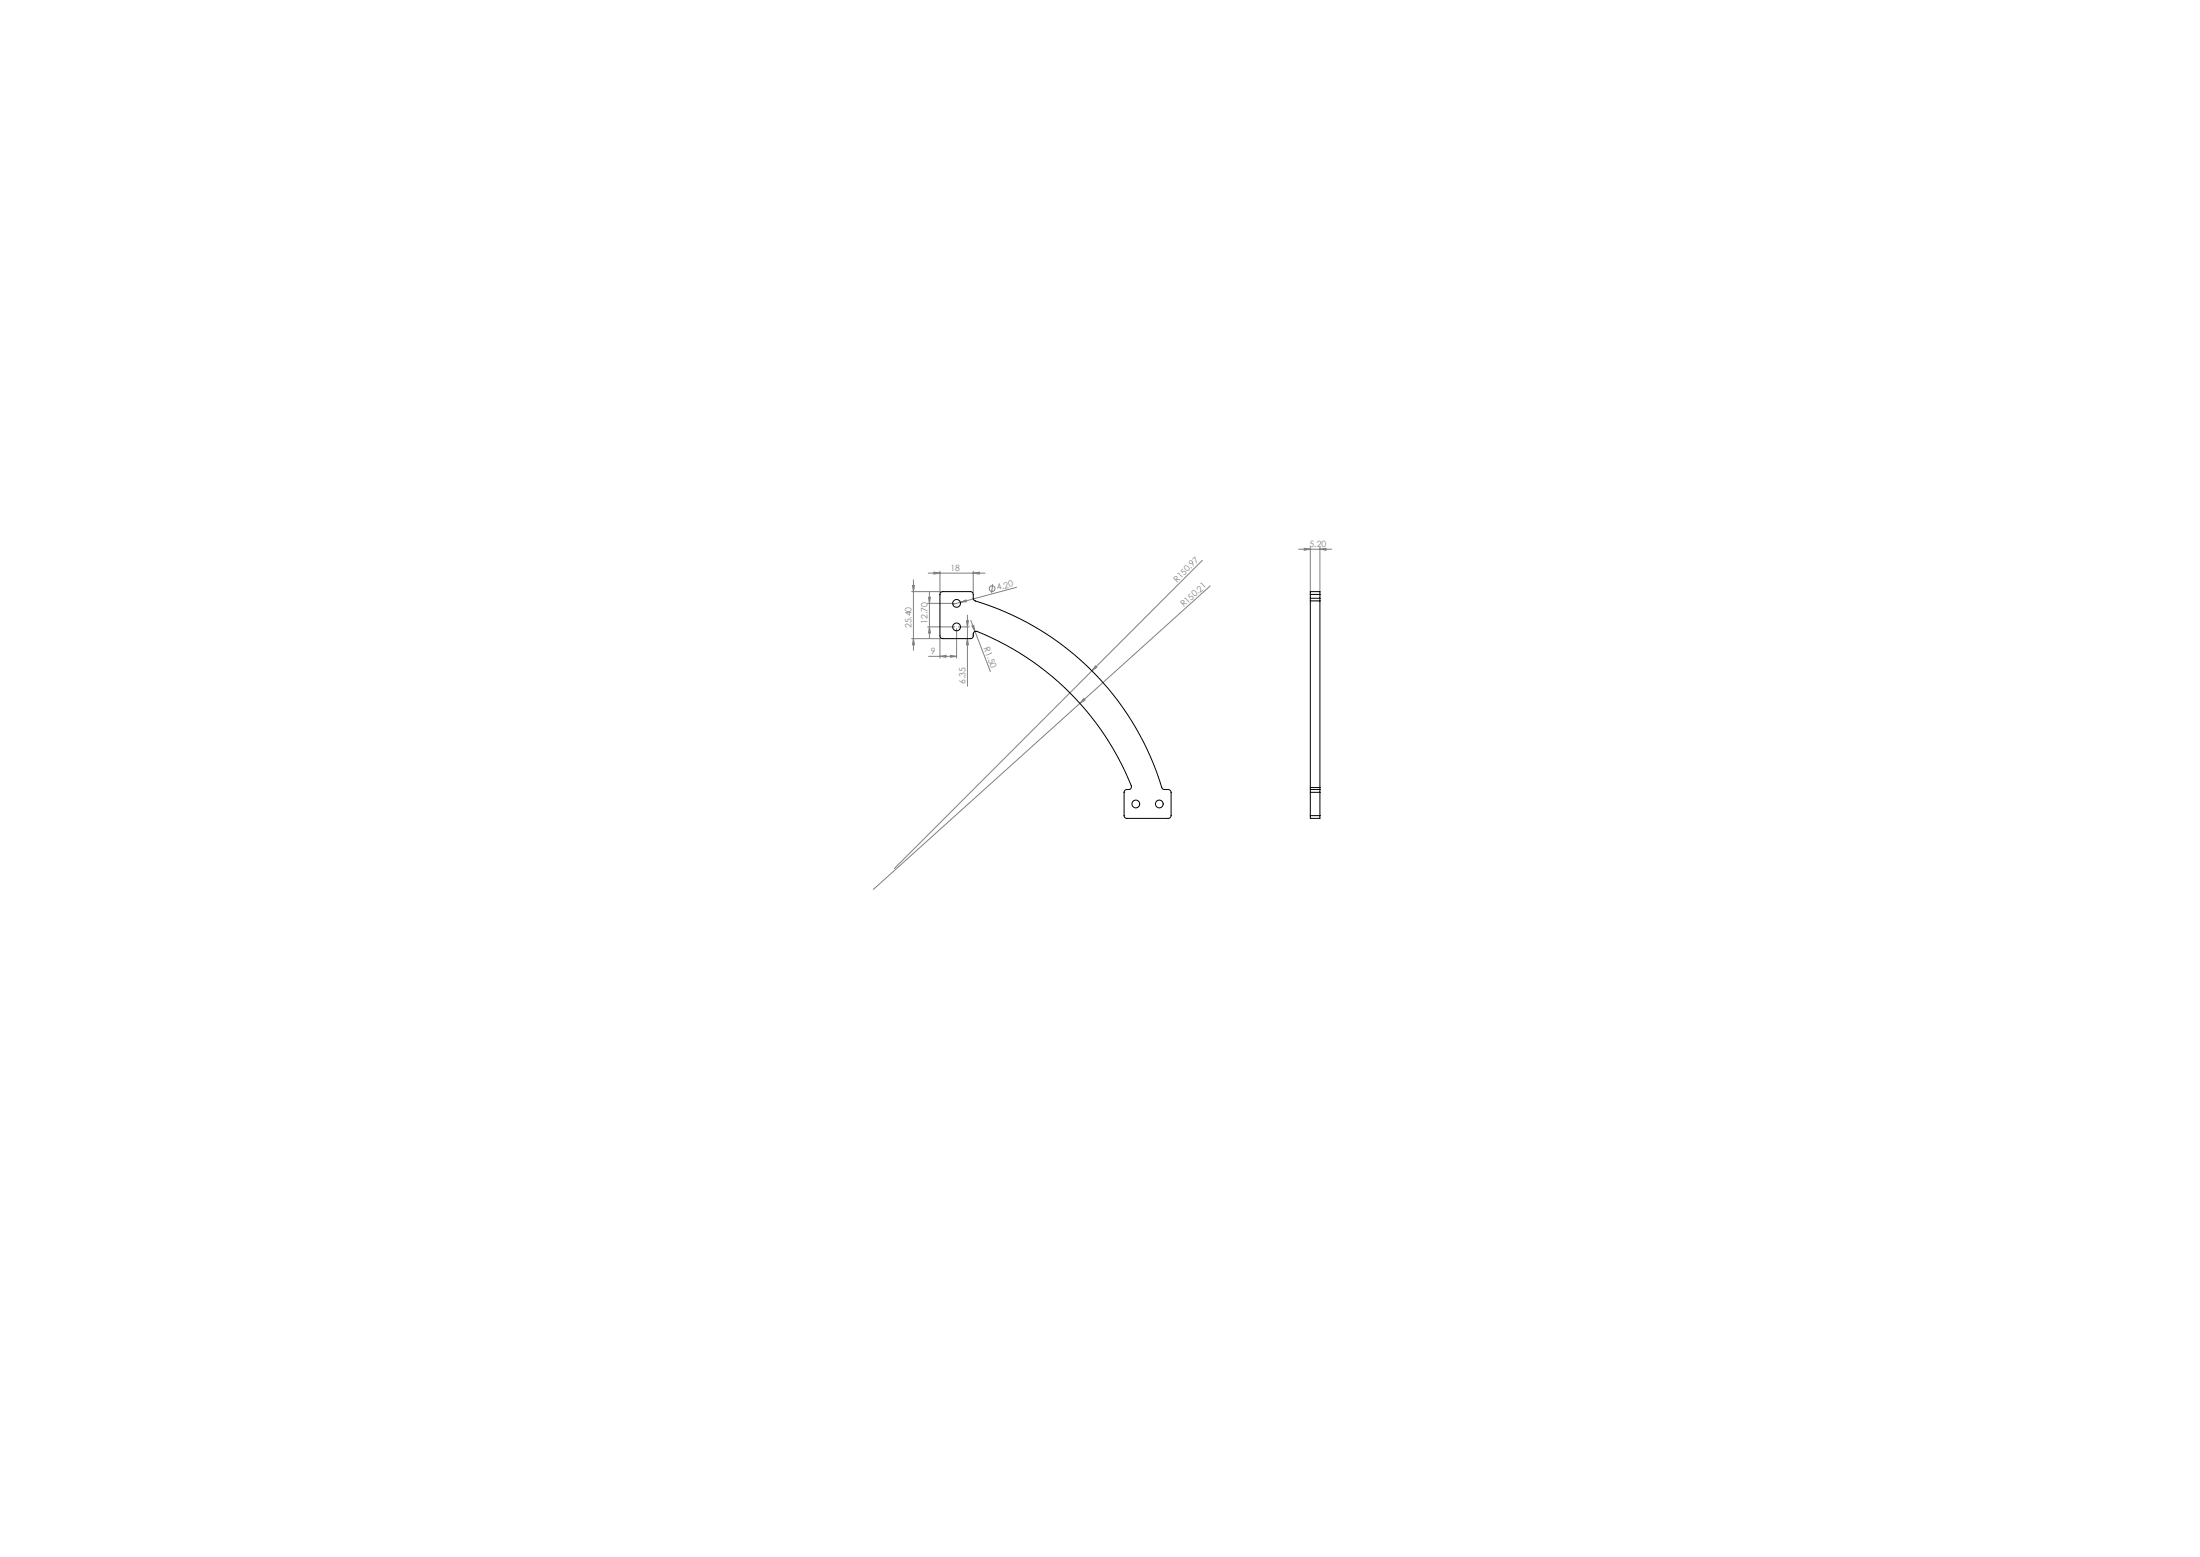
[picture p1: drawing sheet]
<svg xmlns="http://www.w3.org/2000/svg" width="1189mm" height="841mm" viewBox="0 0 1189 841" stroke-linecap="round" stroke-linejoin="round" font-family="sans-serif">
<g fill="none" stroke="#808080" stroke-width=".54">
<path d="M702 297h18M705 296l3 1h-3zM708 296v24M713 297l4-1v1zM713 296v24M493 320h15M493 316h1v4zM494 313v38M502 310h30M502 320v25M505 309l3 1h-3zM508 309v11"/>
<path d="M526 310l3-1v1zM526 309v11M536 316v4M549 317l-30 8M650 303l-167 166M654 316l-182 164M501 339h15M501 326h15M502 323h1l-1 3zM502 339l1 3h-1zM517 340v16M518 339h6"/>
<path d="M519 325l3-1v1zM519 325l-4 1M522 335h1v4zM523 332v39M525 335l2 6M525 338h1l1 3zM493 345h15M494 345v3h-1zM502 355h15M508 355l3-1v1zM508 344v12M514 354l3 1h-3z"/>
<path d="M523 345v3h-1zM527 341l8 22M592 360h1l-3 2zM586 377v1l-2 2z"/>
<circle cx="536" cy="318" r="1.6"/>
</g>
<g fill="#808080">
<path d="M519 325l3-1v1z"/>
<path d="M586 377v1l-2 2z"/>
<path d="M592 360h1l-3 2z"/>
<path d="M525 338h1l1 3z"/>
<path d="M514 354l3 1h-3zM508 355l3-1v1z"/>
<path d="M505 309l3 1h-3zM526 310l3-1v1z"/>
<path d="M523 345v3h-1zM522 335h1v4zM502 339l1 3h-1zM502 323h1l-1 3z"/>
<path d="M493 316h1v4zM494 345v3h-1z"/>
<path d="M705 296l3 1h-3zM713 297l4-1v1z"/>
</g>
<g fill="none" stroke="#000" stroke-width=".54">
<path d="M508 320h1h16h1v4a154 154 0 0 1 102 102h4l1 2v13l-1 1h-24v-1v-13l1-2a2 2 0 0 0 3-1 147 147 0 0 0-85-84l-1 1v2l-1 1h-17v-2v-22zM708 325v100M708 323v2M708 321v-1h5v1M708 321v2M708 325h5M708 323h5M708 321h5M713 325v100M713 323v2M713 321v2M708 426v2"/>
<path d="M708 425v1M708 426h5M708 428h5M708 428v13M708 425h5M713 426v2M713 425v1M713 428v13M708 441v1h5v-1M708 441h5"/>
<circle cx="517" cy="326" r="2.1"/>
<circle cx="517" cy="339" r="2.1"/>
<circle cx="614" cy="434" r="2.1"/>
<circle cx="627" cy="434" r="2.1"/>
</g>
<g font-size="4.7" fill="#808080">
<text x="708" y="296">5.20</text>
<text x="514" y="309">18</text>
<text x="636" y="315" transform="rotate(-45 636 315)">R150.97</text>
<text x="539" y="319" transform="rotate(-15 539 319)">4.20</text>
<text x="640" y="328" transform="rotate(-42 640 328)">R150.21</text>
<text x="493" y="339" transform="rotate(-90 493 339)">25.40</text>
<text x="501" y="337" transform="rotate(-90 501 337)">12.70</text>
<text x="503" y="353">9</text>
<text x="531" y="350" transform="rotate(69 531 350)">R1.50</text>
<text x="522" y="369" transform="rotate(-90 522 369)">6.35</text>
</g>
</svg>
